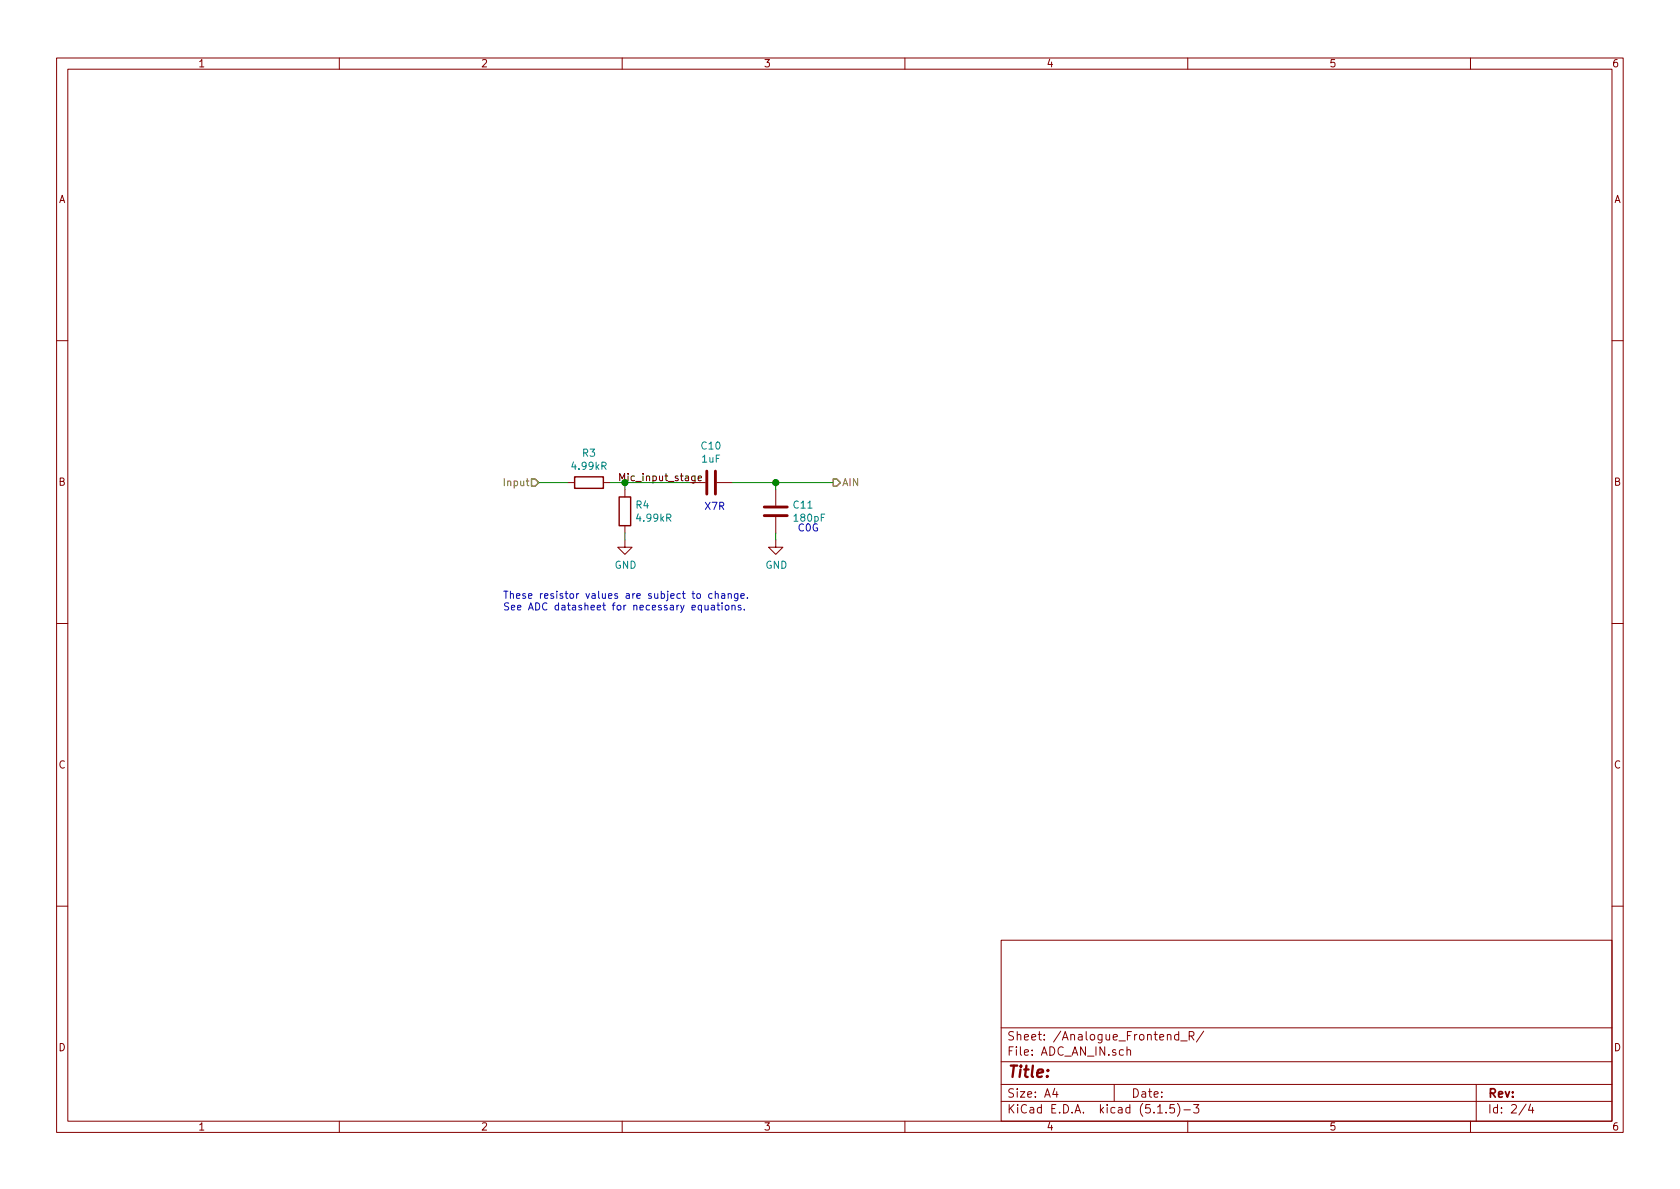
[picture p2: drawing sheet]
<svg xmlns="http://www.w3.org/2000/svg" width="297mm" height="210mm" viewBox="0 0 297 210" stroke-linecap="round" stroke-linejoin="round" font-family="sans-serif">
<g fill="none" stroke="#840000" stroke-width=".18">
<path d="M10 10.3h277v189.9h-277zM12 12.2h273v186.1h-273zM60 10.3v1.9M110 10.3v1.9M160 10.3v1.9M210 10.3v1.9M260 10.3v1.9M10 60.2h2M285 60.2h2M100.3 85.3h1.3M106.7 85.3h1.2M110.5 95.5v1.3h1.3l-1.3 1.2-1.3-1.2h1.3"/>
<path d="M110.5 86.6v1.3M110.5 93v1.2M121.9 85.3h2.8M126.7 85.3h2.8M137.2 95.5v1.3h1.2l-1.2 1.2-1.3-1.2h1.3M137.2 86.6v2.8M137.2 91.4v2.8M10 110.3h2M285 110.3h2M10 160.2h2M177 166.3h108v32h-108zM285 160.2h2"/>
<path d="M60 198.3v1.9M110 198.3v1.9M160 198.3v1.9M177 194.8h108M177 191.8h108M177 187.8h108M177 181.8h108M186.5 192.5l-.4 1h1M186.8 193v1M197 191.8v3M199.3 185.7l.2-.1 .3 .1 .1 .9M199.3 185.1v1.5"/>
<path d="M204.7 196.8h.8M206.2 196.7v.1M207.6 195.3h-.7l-.1 .7 .2-.1 .5 .1 .2 .2-.1 .5-.2 .1-.6-.1M208.2 195.1a1.71 1.71 0 0 1 0 2.3M208.4 183l-.4-.1-.3 .3v.6l.3 .1 .4-.1M208.4 182.4v1.5M208.8 184.1h1.1M209.3 196.3h1.2M210 198.3v1.9M210.3 183.2l.7-.1 .1-.2-.1-.3-.2-.2h-.5v1.5M210.6 183.2l.5 .7M211 195.3h1l-.5 .6 .4 .1v.7l-.2 .1-.7-.1"/>
<path d="M212.8 182.3l-1.3 2M260 198.3v1.9M261 191.8v6.5M269.8 195.2l-1.2 2M270.6 195.2l-.3 1.1h.9M271 195.8v1"/>
</g>
<path d="M125 83.3v4.1M126.5 83.3v4.1M135.1 91.2h4.1M135.1 89.7h4.1" fill="none" stroke="#840000" stroke-width=".51"/>
<path d="M101.6 84.3h5.1v2.1h-5.1zM109.5 87.9h2v5.1h-2z" fill="none" stroke="#840000" stroke-width=".25"/>
<path d="M95.2 85.3h5.1M107.9 85.3h14M110.5 85.3v1.3M110.5 94.2v1.3M129.5 85.3h17.8M137.2 85.3v1.3M137.2 94.2v1.3" fill="none" stroke="#008400" stroke-width=".18"/>
<path d="M94 84.7h.6l.6 .6-.6 .7h-.6zM147.3 84.7h.7l.6 .6-.6 .7h-.7z" fill="none" stroke="#848400" stroke-width=".25"/>
<path d="M122.9 84.2l-.1 1.1-.1 .1h-.3M122.9 84.2h-.4l-.2 .2 .1 .6h.5M123.4 84.6l.6-.1v-.3h-.4l-.2 .1 .1 .7h.5" fill="none" stroke="#000" stroke-width=".18"/>
<g fill="none" stroke="#0000c2" stroke-width=".18">
<path d="M124.6 107l.1 .8 .3 .1 .2-.2M125.2 107v.9M125.8 107.1h.5v.8M125.9 105h-.3l-.3 .2 .1 .6h.5M126.3 107.3l-.4 .1-.2 .2 .2 .3 .4-.1M126.5 105.1l.1-.1h.3l.1 .8M126.5 104.5v1.3M126.8 107h.5M126.9 106.6v1.1l.4 .2M127.6 105h.5v.8M127.7 106.6v.1M127.7 107v.9"/>
<path d="M128.1 105.3h-.4l-.1 .2v.3h.5M128.3 107.2l.1-.2 .4 .2 .1 .4-.1 .2-.4 .1-.1-.2zM128.8 105.1l.1-.1h.3l.1 .8M128.8 105v.8M129.4 107.2l.2-.2 .3 .1 .1 .8M129.4 107v.9M130.5 105v1l-.3 .2h-.3M130.5 105h-.4l-.3 .2 .2 .6h.5M131 105.4l.6-.1-.1-.3h-.3l-.2 .2 .1 .6h.4M131 107.1l-.3-.1-.2 .2 .1 .2 .4 .1v.3h-.5M131.6 107.7v.2M132.2 105.7v.1"/>
</g>
<circle cx="137.2" cy="85.3" r=".51" fill="#008400" stroke="#008400" stroke-width=".25"/>
<text font-size="2.8" fill="#840000" x="178" y="190.5">Title:</text>
<g font-size="2.1" fill="#840000">
<text x="178" y="184">Sheet: /Analogue_Frontend_R/</text>
<text x="178" y="186.7">File: ADC_AN_IN.sch</text>
<text x="178" y="196.9">KiCad E.D.A. kicad (5.1.5)-3</text>
<text x="178" y="194.1">Size: A4</text>
<text x="200" y="194.1">Date:</text>
<text x="263" y="194.1">Rev:</text>
<text x="263" y="196.9">Id: 2/4</text>
</g>
<g font-size="1.8" fill="#840000">
<text x="35" y="11.9">1</text>
<text x="85" y="11.9">2</text>
<text x="135" y="11.9">3</text>
<text x="185" y="11.9">4</text>
<text x="235" y="11.9">5</text>
<text x="285" y="11.9">6</text>
<text x="10.4" y="35.9">A</text>
<text x="285.4" y="35.9">A</text>
<text x="10.4" y="85.9">B</text>
<text x="285.4" y="85.9">B</text>
<text x="10.4" y="135.9">C</text>
<text x="285.4" y="135.9">C</text>
<text x="10.4" y="185.9">D</text>
<text x="285.4" y="185.9">D</text>
<text x="35" y="199.9">1</text>
<text x="85" y="199.9">2</text>
<text x="135" y="199.9">3</text>
<text x="185" y="199.9">4</text>
<text x="235" y="199.9">5</text>
<text x="285" y="199.9">6</text>
</g>
<g font-size="1.8" fill="#008484">
<text x="101.3" y="83.1">4.99kR</text>
<text x="103" y="80.8">R3</text>
<text x="124.1" y="79.5">C10</text>
<text x="124.2" y="81.8">1uF</text>
<text x="112.5" y="89.9">R4</text>
<text x="140.4" y="89.9">C11</text>
<text x="112.8" y="92.2">4.99kR</text>
<text x="140.5" y="92.2">180pF</text>
<text x="108.7" y="100.6">GND</text>
<text x="135.3" y="100.6">GND</text>
</g>
<g font-size="1.8" fill="#848400">
<text x="89.4" y="86">Input</text>
<text x="148.8" y="86">AIN</text>
</g>
<text font-size="1.8" fill="#008400" x="109.2" y="85.1">Mic_input_stage</text>
<g font-size="1.8" fill="#0000c2">
<text x="124.5" y="90.2">X7R</text>
<text x="141" y="94">C0G</text>
<text x="88.9" y="105.9">These resistor values are subject to change.</text>
<text x="88.9" y="107.9">See ADC datasheet for necessary equations.</text>
</g>
</svg>
